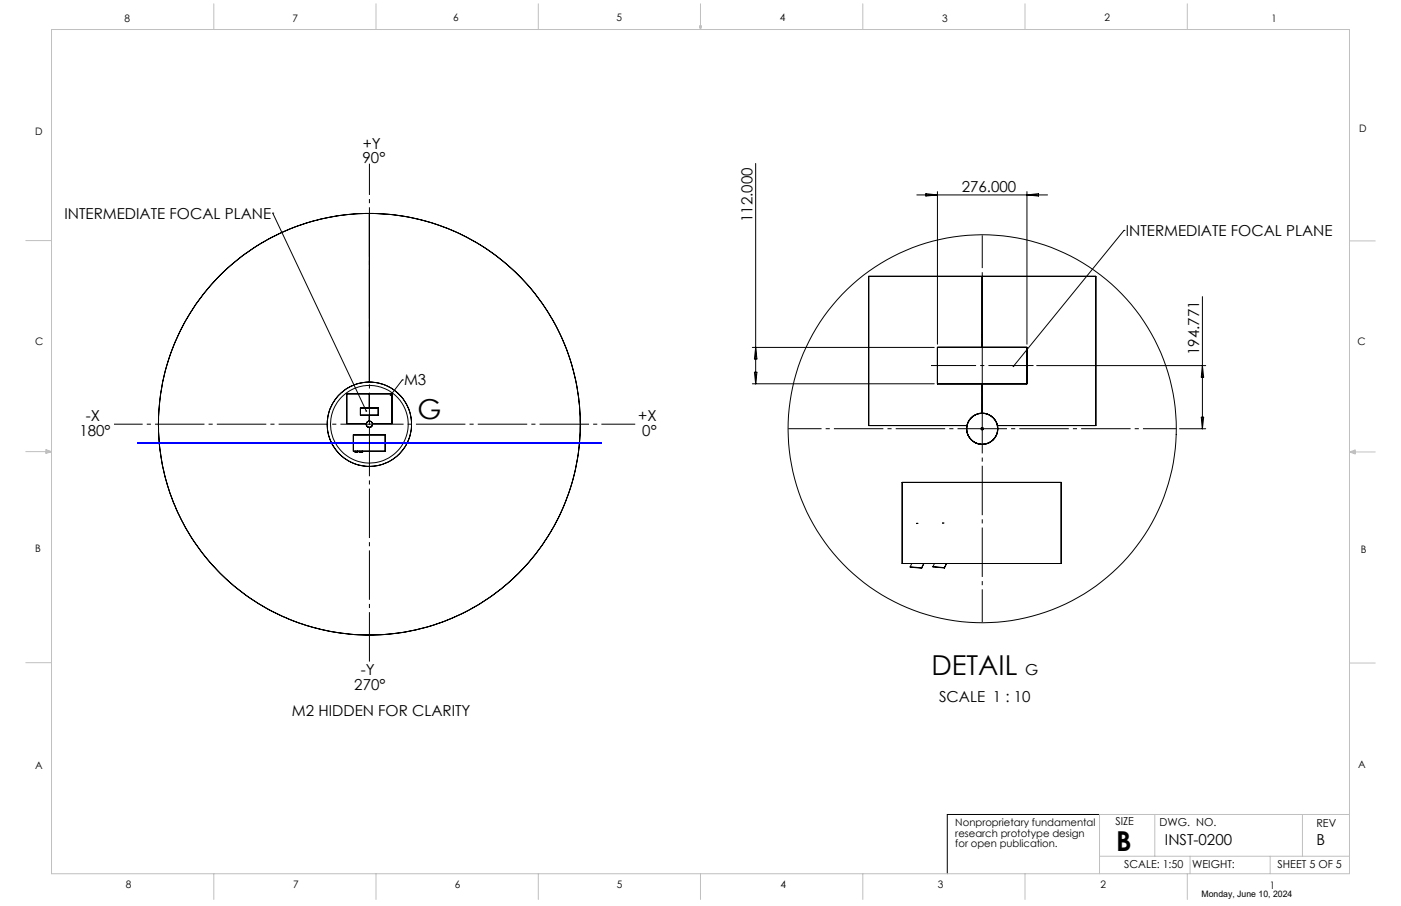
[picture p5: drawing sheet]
<svg xmlns="http://www.w3.org/2000/svg" width="432mm" height="279mm" viewBox="0 0 432 279" stroke-linecap="round" stroke-linejoin="round" font-family="sans-serif">
<g fill="none" stroke="#000" stroke-width=".31">
<path d="M232.9 50.4v68M285.4 59.7l3.5 .4-3.5 .4zM288.9 59.1v47.1M316.5 59.1v47.1M84.1 65.7h.1M84.1 65.7l28.8 61.1M113.8 65.8v52M282.6 60.1h40.3M316.5 60.1l3.6-.4v.8zM346.4 71h.1M346.4 71l-34.1 42M302.7 85.2h35v46h-30.3"/>
<path d="M302.7 85.2h-35v46h30.3M302.7 85.2v21.9M370.6 91.5v40.7M124 117.2h.1M124 117.2l-3.6 4.6M231.9 118.4h56M231.9 107.1h56M232.5 114.8h.8l-.4 3.6zM232.9 107.1l.4 3.6h-.8zM288.9 107.1h27.6v11.3h-27.6zM302.7 118.4v9M319.5 112.7h52.1"/>
<path d="M370.6 112.7l.4 3.6h-.8zM108.9 134.1h9.8v5h-9.8zM109.4 139.3l.7 .1M109.5 139.1l-.1 .2M109.8 136.7h.1M110.1 139.4h.1M110.2 139.1l-.1 .3M110.8 139.3l.7 .1M110.8 139.3h.1M110.9 139.1l-.1 .2M111.1 125.8h5.5v2.3h-5.5zM111.4 136.6h.1"/>
<path d="M111.5 139.4h.1M111.6 139.1l-.1 .3zM112.9 130.8a.95 .95 0 0 1 .9-.9 .95 .95 0 0 1 1 .9M112.9 130.8a.95 .95 0 0 0 .9 1 .95 .95 0 0 0 1-1M113.8 130.8h.1M113.8 121.4h7v9.2h-6M113.8 121.4h-6.9v9.2h6M113.8 121.4v4.4M113.8 128.1v1.8M113.8 130.8v.1M302.2 132.2h1M302.4 131.9l.7 .7"/>
<path d="M302.7 131.7v1M303.1 131.9l-.7 .7M363.5 132.2h8.1M370.2 128.7h.8l-.4 3.5zM278.1 148.8h49v25h-49zM280.5 174.8l3.6 .4M280.5 174.8l3.6 .3M281 173.8l-.5 1M282.5 161.4h.1M282.6 161.4h.1M284.1 175.1v.1M284.7 173.8l-.6 1.3"/>
<path d="M284.8 173.8l-.7 1.4M287.5 174.7l3.6 .5M287.5 174.7l3.6 .4M288 173.8l-.5 .9M290.5 161.3h.2M290.7 161.3h.1M291.1 175.1v.1M291.7 173.8l-.6 1.3M291.7 173.8l-.6 1.4M338.9 251.2h-46.9v18.3"/>
<circle cx="113.8" cy="130.8" r="13"/>
<circle cx="113.8" cy="130.8" r="12"/>
<circle cx="113.8" cy="130.8" r="65"/>
<circle cx="302.7" cy="132.2" r="59.8"/>
<circle cx="302.7" cy="132.2" r="4.8"/>
<circle cx="302.7" cy="132.2" r="4.7"/>
</g>
<path d="M42.3 136.6h143h-143" fill="none" stroke="#00f" stroke-width=".31"/>
<path d="M318.5 112.7h-31.6" fill="none" stroke="#000" stroke-width=".31" stroke-dasharray="15.2 1.3 1.3 1.3" stroke-dashoffset="1.3" stroke-linecap="butt"/>
<path d="M113.9 130.7v-80.2" fill="none" stroke="#000" stroke-width=".31" stroke-dasharray="15.2 1.3 1.3 1.3" stroke-dashoffset="5.6" stroke-linecap="butt"/>
<path d="M113.8 130.8h-78.7" fill="none" stroke="#000" stroke-width=".31" stroke-dasharray="15.2 1.3 1.3 1.3" stroke-dashoffset="6.4" stroke-linecap="butt"/>
<path d="M113.9 130.9v73.8" fill="none" stroke="#000" stroke-width=".31" stroke-dasharray="15.2 1.3 1.3 1.3" stroke-dashoffset="-.7" stroke-linecap="butt"/>
<path d="M114 130.8h81.8" fill="none" stroke="#000" stroke-width=".31" stroke-dasharray="15.2 1.3 1.3 1.3" stroke-dashoffset="4.8" stroke-linecap="butt"/>
<path d="M302.7 191.8v-119.2" fill="none" stroke="#000" stroke-width=".31" stroke-dasharray="15.2 1.3 1.3 1.3" stroke-dashoffset="5.1" stroke-linecap="butt"/>
<path d="M242.9 132.2h119.6" fill="none" stroke="#000" stroke-width=".31" stroke-dasharray="15.2 1.3 1.3 1.3" stroke-dashoffset="5" stroke-linecap="butt"/>
<g fill="none" stroke="#c0c0c0" stroke-width=".31">
<path d="M15.9 9.1h400v260.4h-400zM65.9 1.2v7.9M115.9 1.2v7.9M165.9 1.2v7.9M215.6 8h.6l-.3 1.1zM215.7 8l.2 1.1M215.9 1.2v7.9M216 8l-.1 1.1M265.9 1.2v7.9M315.9 1.2v7.9M365.9 1.2v7.9M7.9 74.2h8"/>
<path d="M415.9 74.3h8M7.9 139.3h8M14.2 139.1l1.7 .2M14.2 138.7l1.7 .6-1.7 .5zM15.9 139.3l-1.7 .3M415.9 139.4h8M415.9 139.4l1.8-.6v1.2zM415.9 139.4l1.8 .3M417.7 139.2l-1.8 .2M7.9 204.4h8M415.9 204.5h8M355.9 251.2v12.9"/>
<path d="M401.4 251.2v12.9M415.9 251.2h-77v18.3M65.9 269.5v7.9M115.9 269.5v7.9M165.9 269.5v7.9M215.9 269.5v7.9M265.9 269.5v7.9M315.9 269.5v7.9M338.9 264.1h77M365.9 269.5v7.9M366.8 264.1v5.4M391.5 264.1v5.4"/>
</g>
<path d="M120.2 121.7v.4l.2-.3-.2 .3a.27 .27 0 0 0 .4-.1 .27 .27 0 0 0-.1-.4 .27 .27 0 0 0-.3 .1zM112.8 126.5l-.2 .3 .3 .2v-.2l.1 .2 .2-.2zM312.2 112.8v.4l.1-.2-.1 .2a.26 .26 0 0 0 .3 0 .26 .26 0 0 0 0-.4 .26 .26 0 0 0-.3 0z" fill="#000"/>
<g font-size="8.5">
<text x="128.7" y="129.1">G</text>
<text x="287.1" y="208.2">DETAIL</text>
<text x="344" y="262.3">B</text>
</g>
<g font-size="4.7">
<text x="111.8" y="45.8">+Y</text>
<text x="111.7" y="50.3">90°</text>
<text x="296.4" y="59.1">276.000</text>
<text x="19.9" y="67.4">INTERMEDIATE FOCAL PLANE</text>
<text x="231.9" y="68.5" transform="rotate(-90 231.9 68.5)">112.000</text>
<text x="347" y="72.8">INTERMEDIATE FOCAL PLANE</text>
<text x="369.6" y="109.5" transform="rotate(-90 369.6 109.5)">194.771</text>
<text x="124.5" y="118.9">M3</text>
<text x="26.4" y="129.8">-X</text>
<text x="196.7" y="129.8">+X</text>
<text x="24.5" y="134.4">180°</text>
<text x="198" y="134.4">0°</text>
<text x="111.2" y="208.3">-Y</text>
<text x="315.9" y="208.2">G</text>
<text x="109.2" y="212.8">270°</text>
<text x="90" y="221">M2 HIDDEN FOR CLARITY</text>
<text x="289.4" y="216.4">SCALE 1 : 10</text>
<text x="359" y="260.4">INST-0200</text>
<text x="405.7" y="260.4">B</text>
</g>
<g font-size="3.4">
<text x="343.8" y="254.3">SIZE</text>
<text x="357.4" y="254.8">DWG. NO.</text>
<text x="405.7" y="254.9">REV</text>
<text x="346.5" y="267.8">SCALE: 1:50</text>
<text x="367.5" y="267.8">WEIGHT:</text>
<text x="393.8" y="267.8">SHEET 5 OF 5</text>
</g>
<g font-size="3.2">
<text x="38.3" y="6.7">8</text>
<text x="90.2" y="6.7">7</text>
<text x="139.7" y="6.5">6</text>
<text x="190" y="6.5">5</text>
<text x="240.4" y="6.5">4</text>
<text x="290.4" y="6.7">3</text>
<text x="340.4" y="6.5">2</text>
<text x="391.9" y="6.7">1</text>
<text x="10.9" y="41.6">D</text>
<text x="418.9" y="40.7">D</text>
<text x="10.9" y="106.3">C</text>
<text x="418.4" y="106.4">C</text>
<text x="10.8" y="170.2">B</text>
<text x="419.4" y="170.6">B</text>
<text x="10.8" y="237.2">A</text>
<text x="418.6" y="236.8">A</text>
<text x="294.4" y="254.8">Nonproprietary fundamental</text>
<text x="294.4" y="258">research prototype design</text>
<text x="294.4" y="261.2">for open publication.</text>
<text x="38.8" y="273.8">8</text>
<text x="90.4" y="273.8">7</text>
<text x="140.2" y="273.8">6</text>
<text x="190.1" y="273.9">5</text>
<text x="240.5" y="273.8">4</text>
<text x="289" y="273.9">3</text>
<text x="339.1" y="273.8">2</text>
<text x="391.4" y="274.1">1</text>
</g>
<text font-size="2.7" x="370.3" y="276.8">Monday, June 10, 2024</text>
</svg>
